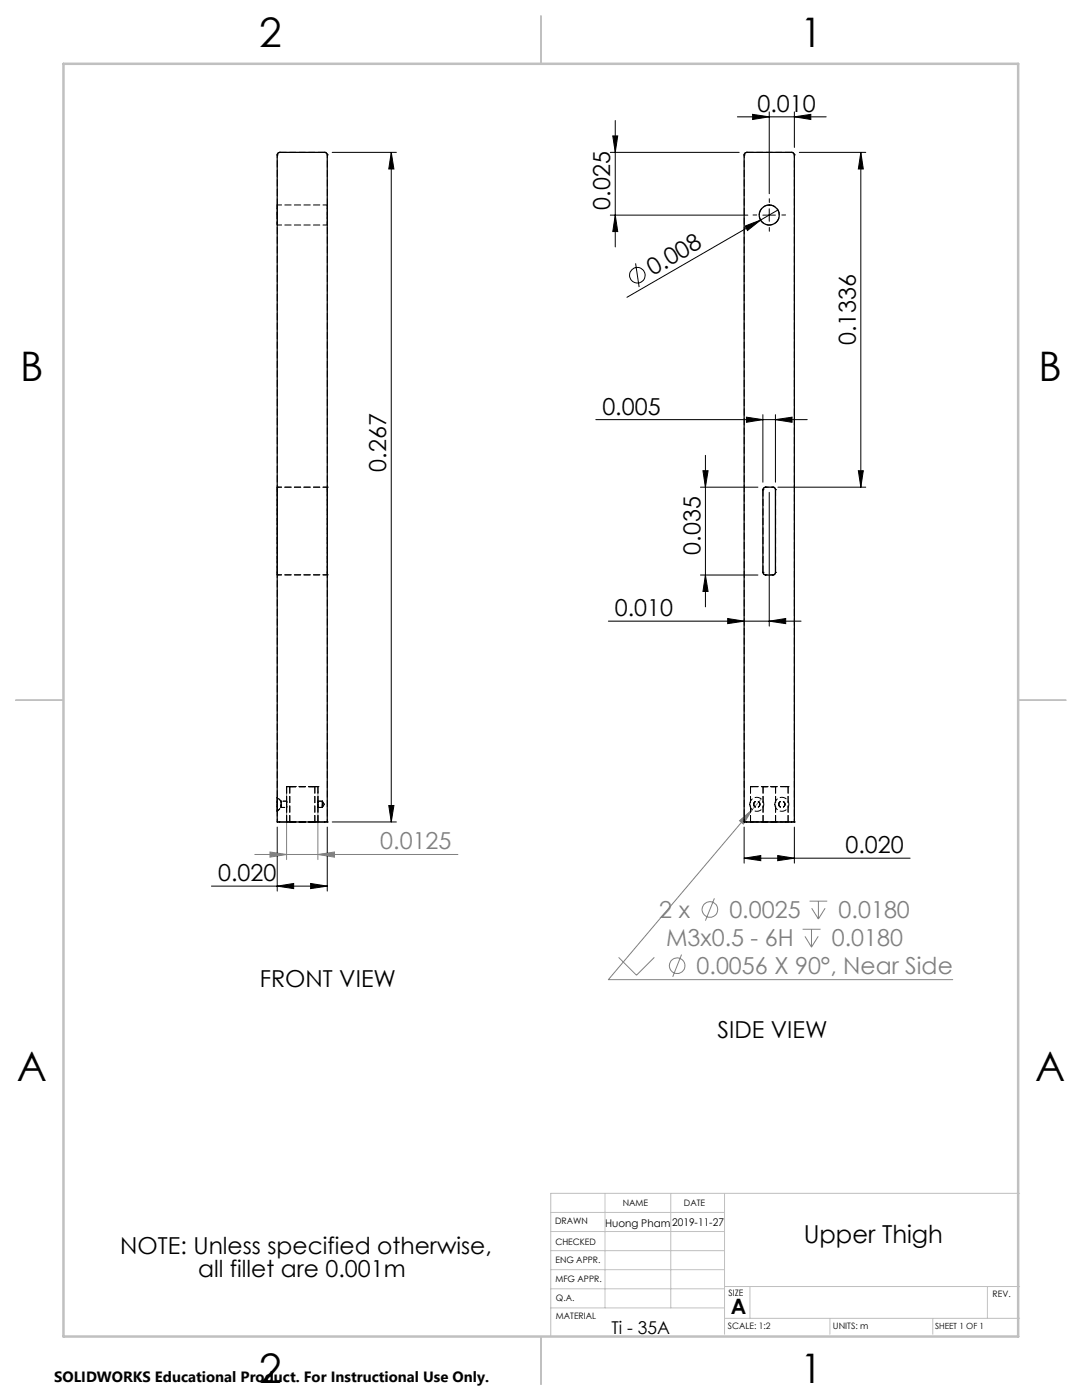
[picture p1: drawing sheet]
<svg xmlns="http://www.w3.org/2000/svg" width="216mm" height="279mm" viewBox="0 0 216 279" stroke-linecap="round" stroke-linejoin="round" font-family="sans-serif">
<g fill="none" stroke="#000" stroke-width=".2">
<path d="M66.3 30.4h12.8M78.1 30.4v133.6M78.1 30.4l.5 3.3h-1zM121.8 30.4h25.7M122.3 27.1h1l-.5 3.3zM122.8 24.1v25.2M147.1 23.3h17.8M150.2 22.8l3.3 .5-3.3 .5zM153.5 22.3v16.4M158.5 23.3l3.3-.5v1zM158.5 22.3v7.1M159.5 30.4h13.3"/>
<path d="M171.8 30.4l.5 3.3h-1zM171.8 30.4v66.8M121.8 42.9h27.4M122.8 42.9l.5 3.3h-1zM126.8 52.6l.7 4.7M148.7 45.1l3.1-1.2-2.6 2.1zM152.2 42.9h2.5M153.5 41.7v2.5M155.2 41.9l-30.1 17.4M118.9 83.7h42.2M139.8 97.2h11.4M140.3 93.9h1l-.5 3.3z"/>
<path d="M140.8 90.9v30.2M148.9 83.3l3.3 .4-3.3 .6zM152.2 82.8v13.4M153.5 98.2v26.8M154.7 83.7l3.3-.4v1zM154.7 82.8v13.4M155.2 97.2h17.6M171.3 93.9h1l-.5 3.3zM139.8 114.8h11.4M140.8 114.8l.5 3.2h-1zM121.4 124h38.4M145.2 123.4l3.3 .6-3.3 .5z"/>
<path d="M153.5 124l3.3-.6v1.1zM42.2 176.8h23.1M55.3 176.8l3.3-.5v1zM55.3 165.1v12.7M62 176.3l3.3 .5-3.3 .5zM65.3 165.1v12.7M66.3 164h12.8M77.6 160.8h1l-.5 3.2zM148.5 171.3l3.3-.6v1.1zM148.5 165.1v7.2M148.5 171.3h33.1M155.2 170.7l3.3 .6-3.3 .5z"/>
<path d="M158.5 165.1v7.2"/>
<circle cx="127.2" cy="54.9" r="1.55"/>
</g>
<g fill="none" stroke="#808080" stroke-width=".2">
<path d="M57.2 158v13.6M63.4 158v13.6M151.9 159.5l-1.8 2.1M50.8 170.5h40.6M53.9 170l3.3 .5-3.3 .6zM63.4 170.5l3.3-.5v1.1zM142.6 179.3l-1.8 4.4M147.6 163.8l2.5-2.2-1.8 2.9zM150.1 161.6l-28.7 33.9h68.7M161.5 179.8h3.6M163.3 179.8v3.6M123.4 191.1l3.6 3.5 3.6-3.5"/>
<path d="M136 190.5l-1.8 4.4M160.2 185.5h3.5M160.6 186.9l1.3 2.1M161.9 185.5v3.5M162 181.3l1.3 2.1M163.3 186.9l-1.4 2.1M164.6 181.3l-1.3 2.1"/>
<circle cx="135.1" cy="192.7" r="1.56"/>
<circle cx="141.7" cy="181.5" r="1.56"/>
</g>
<path d="M151 42.9h-.7M153.5 40.4v-.7M153.5 45.4v.8M156 42.9h.8" fill="none" stroke="#000" stroke-width=".2" stroke-dasharray="15.2 1.3 1.3 1.3"/>
<g fill="none" stroke="#c0c0c0" stroke-width=".2">
<path d="M120.7 238.2v22.8M133.8 238.2v22.8M144.6 238.2v28.1M203.4 238.2h-93.5v28.5M109.9 242h34.7M109.9 245.8h34.7M109.9 249.6h34.7M109.9 253.4h34.7M109.9 257.2h34.7M144.6 256.8h58.8M149.6 256.8v6.3M197 256.8v6.3"/>
<path d="M109.9 261h34.7M144.6 263.1h58.8M165.6 263.1v3.2M186.1 263.1v3.2"/>
</g>
<path d="M108 3.2v9.5M3.1 139.7h9.6M203.2 139.7h9.5M108 266.7v9.6" fill="none" stroke="#c0c0c0" stroke-width=".25"/>
<path d="M12.7 12.7h190.5v254h-190.5z" fill="none" stroke="#c0c0c0" stroke-width=".5"/>
<g fill="#000">
<path d="M148.7 45.1l3.1-1.2-2.6 2.1z"/>
<path d="M78.1 30.4l.5 3.3h-1zM77.6 160.8h1l-.5 3.2zM140.3 93.9h1l-.5 3.3zM140.8 114.8l.5 3.2h-1z"/>
<path d="M122.8 42.9l.5 3.3h-1zM122.3 27.1h1l-.5 3.3zM171.3 93.9h1l-.5 3.3zM171.8 30.4l.5 3.3h-1z"/>
<path d="M55.3 176.8l3.3-.5v1zM62 176.3l3.3 .5-3.3 .5zM150.2 22.8l3.3 .5-3.3 .5zM158.5 23.3l3.3-.5v1z"/>
<path d="M155.2 170.7l3.3 .6-3.3 .5zM148.5 171.3l3.3-.6v1.1zM154.7 83.7l3.3-.4v1zM148.9 83.3l3.3 .4-3.3 .6zM153.5 124l3.3-.6v1.1zM145.2 123.4l3.3 .6-3.3 .5z"/>
</g>
<g fill="#808080">
<path d="M147.6 163.8l2.5-2.2-1.8 2.9z"/>
<path d="M63.4 170.5l3.3-.5v1.1zM53.9 170l3.3 .5-3.3 .6z"/>
</g>
<g fill="none" stroke="#000" stroke-width=".25">
<path d="M55.5 30.5l.3-.1h9l.3 .1 .2 .3v133.2h-10v-133.2zM148.7 30.5l.3-.1h9l.4 .3 .1 .2v133.1h-10v-133.2zM152.5 97.3l1.7-.1 .3 .1 .2 .3v16.7l-.2 .4-.3 .1h-1.4l-.5-.3-.1-.3v-16.4z"/>
<circle cx="153.5" cy="42.9" r="2.01"/>
</g>
<g fill="none" stroke="#000" stroke-width=".2" stroke-dasharray="1.3 .6">
<path d="M55.3 30.9h.1M55.8 30.4h.1M64.8 30.4h.1M65.3 30.9h.1M148.5 30.9h.1M149 30.4h.1M158 30.4h.1M158.5 30.9h.1M55.3 97.7v-.5M55.3 97.2v.5M55.3 97.7v16.5M55.3 97.2h.1"/>
<path d="M65.3 97.2h.1M65.3 97.7v-.5M65.3 97.2v.5M65.3 97.7v16.5M152.3 97.7h.1M152.8 97.2h.1M154.3 97.2h.1M154.8 97.7h.1M154.8 97.7v16.5M55.3 114.7v-.5M55.3 114.2v-16.5M55.3 114.2v.5"/>
<path d="M55.3 114.7h.1M65.3 114.7h.1M65.3 114.7v-.5M65.3 114.2v-16.5M65.3 114.2v.5M152.3 114.2h.1M152.3 114.2v-16.5M152.8 114.7h.1M154.3 114.7h.1M154.8 114.2h.1M57.2 157h.1M57.2 157v7"/>
<path d="M57.2 157h.5M57.7 157h-.5M57.8 157h.1M57.8 157v7M57.8 157h.5M58.3 157h-.5M62.3 157h.5M62.8 157h.1M62.8 157v7M62.8 157h-.5M62.9 157h.5M63.4 157v7"/>
<path d="M63.4 157h-.5M63.4 157h.1M149.8 157v7M149.8 157h.5M149.8 157h.1M150.3 157h-.5M152.3 157h.1M152.3 157v7M152.3 157h.5M152.8 157h-.5M154.3 157h.5M154.8 157h.1"/>
<path d="M154.8 157v7M154.8 157h-.5M156.8 157h.5M157.3 157v7M157.3 157h-.5M157.3 157h.1M55.3 164h.5M55.3 164h.1M57.2 164h.1M57.2 164h.5M57.7 164h-.5M57.8 164h.1"/>
<path d="M57.8 164h.5M58.3 164h-.5M62.3 164h.5M62.8 164h.1M62.8 164h-.5M62.9 164h.5M63.4 164h-.5M63.4 164h.1M64.8 164h.5M65.3 164h.1M148.5 164h.1M148.5 164h.5"/>
<path d="M149.8 164h.5M149.8 164h.1M150.3 164h-.5M152.3 164h.1M152.3 164h.5M152.8 164h-.5M154.3 164h.5M154.8 164h.1M154.8 164h-.5M156.8 164h.5M157.3 164h-.5M157.3 164h.1"/>
<path d="M158 164h.5M158.5 164h.1"/>
</g>
<path d="M56.1 160.8v-.9v1.2v-.3M56.1 160.5v-.6v1.2v-.6M57.2 160.5v-.6v1.2v-.6M63.4 160.5v-.6v1.2v-.6M64.3 160.8v-.9v1.2v-.3M64.3 160.5v-.6v1.2v-.6" fill="none" stroke="#000" stroke-width=".2" stroke-dasharray="1.3 .6" stroke-dashoffset=".3"/>
<path d="M55.3 30.9v133.1M148.5 30.9v133.1M55.3 160.5v-1.4v2.8v-1.4M65.3 164v-133.1M158.5 164v-133.1" fill="none" stroke="#000" stroke-width=".2" stroke-dasharray="1.3 .6" stroke-dashoffset=".7"/>
<path d="M64.8 30.4h-9M158 30.4h-9M57.7 157h5.2M62.9 157h-5.2M55.8 164h9M57.7 164h5.2M62.9 164h-5.2M149 164h9" fill="none" stroke="#000" stroke-width=".2" stroke-dasharray="1.3 .6" stroke-dashoffset="-.1"/>
<path d="M55.3 40.9v4v-4M65.3 40.9v4v-4M56.1 159.9l-.8-.8M57.2 159.9h-1.1M58.3 157h4M62.3 157h-4M55.3 161.9l.8-.8M56.1 161.1h1.1M58.3 164h4M62.3 164h-4" fill="none" stroke="#000" stroke-width=".2" stroke-dasharray="1.3 .6" stroke-dashoffset=".5"/>
<g fill="none" stroke="#000" stroke-width=".2" stroke-dasharray="1.3 .6" stroke-dashoffset=".4">
<path d="M55.8 30.4l-.3 .2-.2 .3M65.3 30.9l-.1-.3-.4-.2M149 30.4l-.3 .2-.2 .3M158 30.4l.4 .2 .1 .3M55.3 44.9h10M65.3 40.9h-10M65.3 97.2h-10M152.3 97.7l.1-.3 .4-.2M154.3 97.2l.3 .2 .2 .3M65.3 114.7h-10M152.8 114.7l-.4-.1-.1-.4M154.8 114.2l-.2 .4-.3 .1"/>
<path d="M64.3 159.9h-.9M63.4 161.1h.9M64.3 161.1l.4-.6M64.7 160.5l-.4-.6"/>
</g>
<path d="M150.4 160.5a.62 .62 0 0 1 .8-.6 .62 .62 0 0 1 .2 1.1 .62 .62 0 0 1-1-.2v-.3M151.6 160.5a.62 .62 0 0 0-.8-.6 .62 .62 0 0 0-.2 1.1 .62 .62 0 0 0 1-.2v-.3M155.4 160.5a.62 .62 0 0 1 .8-.6 .62 .62 0 0 1 .2 1.1 .62 .62 0 0 1-1-.2v-.3M156.6 160.5a.62 .62 0 0 0-.8-.6 .62 .62 0 0 0-.2 1.1 .62 .62 0 0 0 1-.2v-.3" fill="none" stroke="#000" stroke-width=".2" stroke-dasharray="1.3 .6" stroke-dashoffset=".6"/>
<path d="M150.3 157h6.5M156.8 157h-6.5M150.3 164h6.5M156.8 164h-6.5" fill="none" stroke="#000" stroke-width=".2" stroke-dasharray="1.3 .6" stroke-dashoffset=".2"/>
<path d="M152.8 97.2h1.5M154.3 114.7h-1.5M152.8 157h1.5M154.3 157h-1.5M152.8 164h1.5M154.3 164h-1.5" fill="none" stroke="#000" stroke-width=".2" stroke-dasharray="1.3 .6" stroke-dashoffset=".8"/>
<path d="M153.5 40.9a2 2 0 0 1 1.8 2.9 2 2 0 0 1-3.4 .3 2 2 0 0 1 1.2-3.1l.4-.1M149.6 160.5a1.4 1.4 0 0 1 2-1.3 1.4 1.4 0 0 1 .3 2.4 1.4 1.4 0 0 1-2.2-.7l-.1-.4M154.6 160.5a1.4 1.4 0 0 1 2-1.3 1.4 1.4 0 0 1 .3 2.4 1.4 1.4 0 0 1-2.2-.7l-.1-.4" fill="none" stroke="#000" stroke-width=".2" stroke-dasharray="1.3 .6" stroke-dashoffset=".1"/>
<g font-size="8.1">
<text x="51.7" y="9.3">2</text>
<text x="159.7" y="9.3">1</text>
<text x="4" y="76">B</text>
<text x="207.2" y="76">B</text>
<text x="3.3" y="215.7">A</text>
<text x="206.5" y="215.7">A</text>
<text x="51.7" y="276">2</text>
<text x="159.7" y="276">1</text>
</g>
<text font-size="4.9" x="160.4" y="248">Upper Thigh</text>
<g font-size="4.7">
<text x="151.1" y="22.3">0.010</text>
<text x="121.8" y="41.9" transform="rotate(-90 121.8 41.9)">0.025</text>
<text x="130.3" y="55.1" transform="rotate(-30 130.3 55.1)">0.008</text>
<text x="170.8" y="68.9" transform="rotate(-90 170.8 68.9)">0.1336</text>
<text x="120.2" y="82.7">0.005</text>
<text x="77.1" y="94.1" transform="rotate(-90 77.1 94.1)">0.267</text>
<text x="139.8" y="110.7" transform="rotate(-90 139.8 110.7)">0.035</text>
<text x="122.7" y="122.9">0.010</text>
<text x="168.7" y="170.2">0.020</text>
<text x="43.5" y="175.8">0.020</text>
<text x="51.8" y="196.9">FRONT VIEW</text>
<text x="143.2" y="207.2">SIDE VIEW</text>
<text x="24" y="250.3">NOTE: Unless specified otherwise,</text>
<text x="39.5" y="254.9">all fillet are 0.001m</text>
</g>
<g font-size="4.7" fill="#808080">
<text x="75.9" y="169.5">0.0125</text>
<text x="131.6" y="183.2">2 x</text>
<text x="145.5" y="183.2">0.0025</text>
<text x="167.3" y="183.2">0.0180</text>
<text x="132.9" y="188.8">M3x0.5 - 6H</text>
<text x="166" y="188.8">0.0180</text>
<text x="139" y="194.4">0.0056 X 90°, Near Side</text>
</g>
<text font-size="4.2" x="145.9" y="262.2">A</text>
<text font-size="3.5" x="122" y="266.1">Ti - 35A</text>
<text font-size="3" x="10.8" y="275.7">SOLIDWORKS Educational Product. For Instructional Use Only.</text>
<g font-size="2.1">
<text x="120.7" y="244.8">Huong Pham</text>
<text x="134.1" y="244.8">2019-11-27</text>
</g>
<g font-size="1.8">
<text x="110.8" y="244.4">DRAWN</text>
<text x="124.2" y="240.6">NAME</text>
<text x="136.5" y="240.7">DATE</text>
<text x="110.8" y="248.4">CHECKED</text>
<text x="110.8" y="252">ENG APPR.</text>
<text x="110.8" y="255.8">MFG APPR.</text>
<text x="110.9" y="263.2">MATERIAL</text>
<text x="110.9" y="259.6">Q.A.</text>
<text x="145.4" y="258.6">SIZE</text>
<text x="198.1" y="258.8">REV.</text>
<text x="145.2" y="265.2">SCALE: 1:2</text>
<text x="166.2" y="265.3">UNITS: m</text>
</g>
<text font-size="1.7" x="186.6" y="265.3">SHEET 1 OF 1</text>
</svg>
